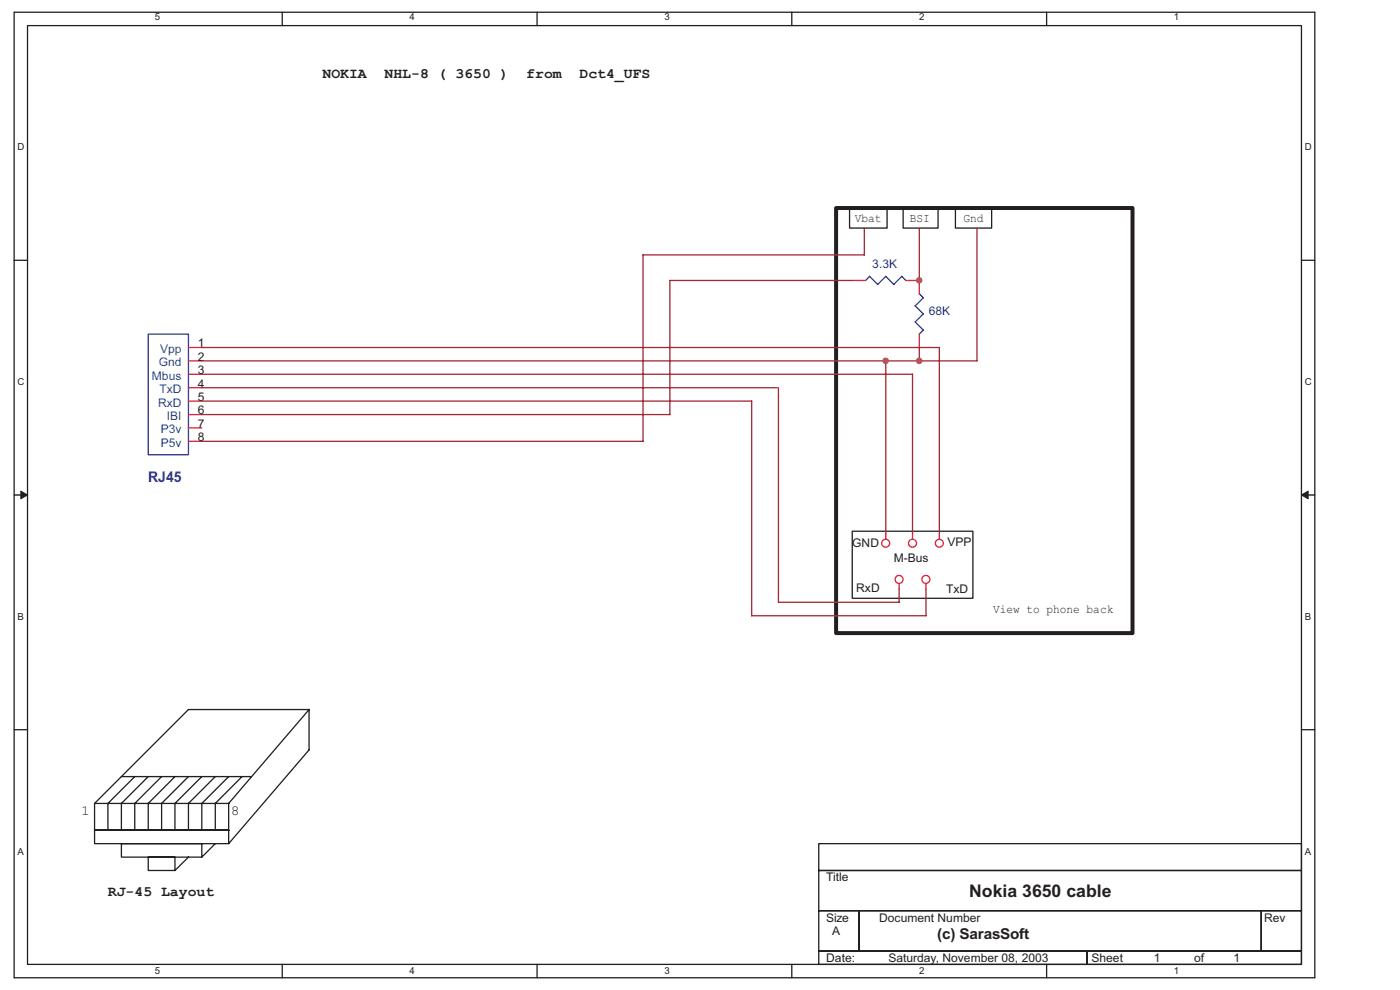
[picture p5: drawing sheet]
<svg xmlns="http://www.w3.org/2000/svg" width="297mm" height="210mm" viewBox="0 0 297 210" stroke-linecap="round" stroke-linejoin="round" font-family="sans-serif">
<path d="M3 2.6h275.9v204.8h-275.9zM5.8 5.4h270.3v199.2h-270.3z" fill="none" stroke="#231f20" stroke-width=".28"/>
<g fill="#fff">
<path d="M32.8 2.9h1.2v2.3h-1.2z"/>
<path d="M32.8 204.8h1.2v2.3h-1.2z"/>
</g>
<path d="M59.9 2.6v2.8M59.9 204.6v2.8" fill="none" stroke="#231f20" stroke-width=".28"/>
<g fill="#fff">
<path d="M86.9 2.9h1.1v2.3h-1.1z"/>
<path d="M86.9 204.8h1.1v2.3h-1.1z"/>
</g>
<path d="M113.9 2.6v2.8M113.9 204.6v2.8" fill="none" stroke="#231f20" stroke-width=".28"/>
<g fill="#fff">
<path d="M140.9 2.9h1.2v2.3h-1.2z"/>
<path d="M140.9 204.8h1.2v2.3h-1.2z"/>
</g>
<path d="M168 2.6v2.8M168 204.6v2.8" fill="none" stroke="#231f20" stroke-width=".28"/>
<g fill="#fff">
<path d="M195 2.9h1.1v2.3h-1.1z"/>
<path d="M195 204.8h1.1v2.3h-1.1z"/>
</g>
<path d="M222 2.6v2.8M222 204.6v2.8" fill="none" stroke="#231f20" stroke-width=".28"/>
<g fill="#fff">
<path d="M249 2.9h1.2v2.3h-1.2z"/>
<path d="M249 204.8h1.2v2.3h-1.2z"/>
<path d="M3.7 30.3h1.5v2.3h-1.5z"/>
<path d="M276.8 30.3h1.5v2.3h-1.5z"/>
<path d="M3.7 80.1h1.5v2.3h-1.5z"/>
<path d="M276.8 80.1h1.5v2.3h-1.5z"/>
</g>
<path d="M3 55.2h2.8M276.1 55.2h2.8" fill="none" stroke="#231f20" stroke-width=".28"/>
<g fill="#fff">
<path d="M3.7 129.9h1.4v2.3h-1.4z"/>
<path d="M276.8 129.9h1.4v2.3h-1.4z"/>
</g>
<path d="M3 105h2.8M276.1 105h2.8" fill="none" stroke="#231f20" stroke-width=".28"/>
<g fill="#231f20" stroke="#231f20" stroke-width=".21">
<path d="M4.4 104.2l1.4 .8-1.4 .8z" fill-rule="evenodd"/>
<path d="M276.1 105l1.4-.8v1.6z" fill-rule="evenodd"/>
</g>
<g fill="#fff">
<path d="M3.7 179.7h1.4v2.3h-1.4z"/>
<path d="M276.8 179.7h1.4v2.3h-1.4z"/>
</g>
<g fill="none" stroke="#231f20" stroke-width=".28">
<path d="M180.2 44.1h8v4.3h-8zM191.6 44.1h7.4v4.3h-7.4zM202.7 44.1h7.7v4.3h-7.7zM180.8 112.7h25.6v14.2h-25.6zM3 154.8h2.8M40 150.5h25.6M40 150.5l-19.9 19.9M65.6 150.5v8.6M65.6 159l-17.1 20M65.6 150.5l-17.1 19.9M276.1 154.8h2.8M20.1 176.1h28.4h-28.4h28.4v2.9h-28.4z"/>
<path d="M20.1 170.4v5.7h28.4v-5.7M20.1 170.4h28.4M25.8 179h17v2.8h-17zM25.8 164.7h27.6M28.6 164.7l-5.7 5.7v5.7M31.5 164.7l-5.7 5.7v5.7M34.3 164.7l-5.7 5.7v5.7M37.1 164.7l-5.7 5.7v5.7M40 164.7l-5.7 5.7v5.7M42.8 164.7l-5.7 5.7v5.7M45.7 164.7l-5.7 5.7v5.7M45.7 178.9l-2.9 2.9"/>
<path d="M48.5 164.7l-5.7 5.7v5.7M51.4 164.7l-5.7 5.7v5.7M173.7 179h102.4v5.7h-102.4zM31.4 181.8h5.7v2.9h-5.7zM40 181.8l-2.9 2.9M173.7 184.7h102.4v8.5h-102.4zM173.7 193.2h8.5v8.5h-8.5zM182.2 193.2h85.4v8.5h-85.4zM267.6 193.2h8.5v8.5h-8.5zM173.7 201.7h56.9v2.9h-56.9zM230.6 201.7h45.5v2.9h-45.5z"/>
</g>
<path d="M177.4 44.1h62.9v90.2h-62.9z" fill="none" stroke="#231f20" stroke-width=".85"/>
<g fill="none" stroke="#ee2028" stroke-width=".28">
<path d="M180.8 59.5h2.8M192.2 59.5h2.8v2.8M40 73.7h2.8M40 76.6h2.8M40 79.4h2.8M195 70.9v2.8M40 82.2h2.8M40 85.1h2.8M40 87.9h2.8M40 90.8h2.8M40 93.6h2.8M187.9 113.2v1.2"/>
<path d="M193.6 113.2v1.2M199.3 113.2v1.2M190.7 123.8v1.1M196.4 123.8v1.1"/>
<circle cx="187.9" cy="115.2" r=".84"/>
<circle cx="193.6" cy="115.2" r=".84"/>
<circle cx="199.3" cy="115.2" r=".84"/>
<circle cx="190.7" cy="122.9" r=".84"/>
<circle cx="196.4" cy="122.9" r=".85"/>
</g>
<path d="M183.6 59.5l.9-.9 1.7 1.7M192.2 59.5l-.9-.9-1.7 1.8-1.7-1.8-1.7 1.8M31.4 70.9h8.6v25.6h-8.6zM194.1 68.3l1.8 1.7M194.1 64.9l1.8 1.7M195 62.3l.9 .9M195.9 70l-.9 .9M195.9 66.6l-1.7 1.7M195.9 63.2l-1.7 1.7" fill="none" stroke="#2c3695" stroke-width=".28"/>
<g fill="none" stroke="#a22934" stroke-width=".28">
<path d="M136.4 54.1h47M136.4 54.1v39.5M142.1 59.5v28.4M142.1 59.5h38.7M183.4 48.4v5.7M195 48.4v11.1M207.3 48.4v28.2h-164.5M42.8 79.4h150.8M42.8 73.7h156.5M187.9 76.5v36.8M193.6 79.4v33.9M195 73.7v2.9"/>
<path d="M199.3 73.7v39.6M42.8 87.9h99.3M42.8 93.6h93.6M42.8 82.2h122.1M42.8 85.1h116.7v45.5h37l-.1-5.7M165.1 82.2v45.6h25.7l-.1-2.9"/>
</g>
<g fill="#b6218b" stroke="#b6218b" stroke-width=".28">
<circle cx="195" cy="76.5" r=".56"/>
<circle cx="195" cy="59.5" r=".55"/>
<circle cx="187.9" cy="76.5" r=".56"/>
</g>
<text font-size="3.7" fill="#231f20" x="205.6" y="190.3">Nokia 3650 cable</text>
<text font-size="3.2" fill="#231f20" x="198.8" y="199.2">(c) SarasSoft</text>
<text font-size="3.1" fill="#2e3090" x="31.4" y="102.2">RJ45</text>
<g font-size="3" fill="#231f20">
<text x="68.4" y="16.6">NOKIA</text>
<text x="81.6" y="16.6">NHL-8 ( 3650 )</text>
<text x="111.7" y="16.6">from</text>
<text x="122.9" y="16.6">Dct4_UFS</text>
<text x="17.2" y="172.9">1</text>
<text x="49" y="172.9">8</text>
<text x="22.9" y="190.1">RJ-45 Layout</text>
</g>
<g font-size="2.6" fill="#231f20">
<text x="181.4" y="47">Vbat</text>
<text x="193" y="47">BSI</text>
<text x="204.4" y="47">Gnd</text>
<text x="210.7" y="130.1">View to phone back</text>
</g>
<g font-size="2.5" fill="#2e3090">
<text x="185.1" y="57">3.3K</text>
<text x="197" y="66.9">68K</text>
</g>
<g font-size="2.5" fill="#14589f">
<text x="33.7" y="77.7">Gnd</text>
<text x="33.9" y="74.9">Vpp</text>
<text x="32.2" y="80.6">Mbus</text>
<text x="33.8" y="83.4">TxD</text>
<text x="33.5" y="86.2">RxD</text>
<text x="35.4" y="89.1">IBI</text>
<text x="34.1" y="91.9">P3v</text>
<text x="34.1" y="94.8">P5v</text>
</g>
<g font-size="2.5" fill="#231f20">
<text x="42" y="73.7">1</text>
<text x="42" y="76.5">2</text>
<text x="42" y="79.4">3</text>
<text x="42" y="82.2">4</text>
<text x="42" y="85.1">5</text>
<text x="42" y="87.9">6</text>
<text x="42" y="90.8">7</text>
<text x="42" y="93.6">8</text>
<text x="180.8" y="116.1">GND</text>
<text x="189.6" y="119.2">M-Bus</text>
<text x="201" y="115.8">VPP</text>
<text x="181.6" y="125.5">RxD</text>
<text x="200.7" y="125.8">TxD</text>
<text x="175.3" y="187">Title</text>
<text x="175.3" y="195.5">Size</text>
<text x="186.5" y="195.5">Document Number</text>
<text x="268.2" y="195.5">Rev</text>
<text x="176.5" y="198.3">A</text>
<text x="175.3" y="204">Date:</text>
<text x="188.5" y="204">Saturday, November 08, 2003</text>
<text x="231.6" y="204">Sheet</text>
<text x="244.8" y="204">1</text>
<text x="253.3" y="204">of</text>
<text x="261.7" y="204">1</text>
</g>
<g font-size="2" fill="#231f20">
<text x="32.8" y="4.3">5</text>
<text x="86.9" y="4.3">4</text>
<text x="140.9" y="4.3">3</text>
<text x="195" y="4.3">2</text>
<text x="249" y="4.3">1</text>
<text x="3.7" y="31.8">D</text>
<text x="276.8" y="31.8">D</text>
<text x="3.7" y="81.7">C</text>
<text x="276.8" y="81.7">C</text>
<text x="3.7" y="131.6">B</text>
<text x="276.8" y="131.6">B</text>
<text x="3.7" y="181.5">A</text>
<text x="276.8" y="181.5">A</text>
<text x="32.8" y="206.7">5</text>
<text x="86.9" y="206.7">4</text>
<text x="140.9" y="206.7">3</text>
<text x="195" y="206.7">2</text>
<text x="249" y="206.7">1</text>
</g>
</svg>
